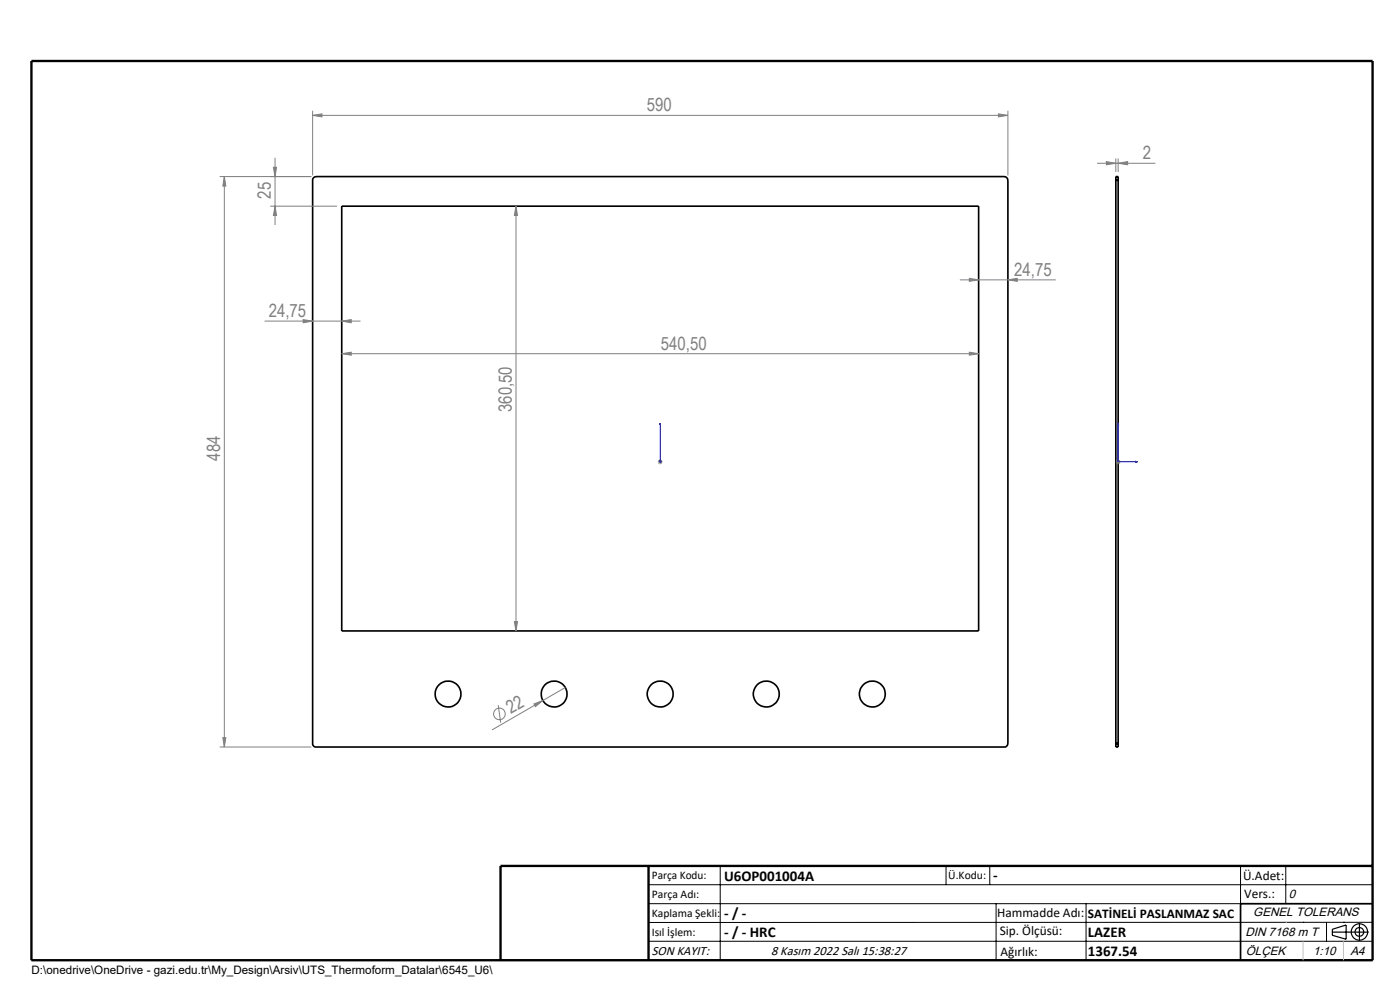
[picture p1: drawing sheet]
<svg xmlns="http://www.w3.org/2000/svg" width="297mm" height="210mm" viewBox="0 0 297 210" stroke-linecap="round" stroke-linejoin="round" font-family="sans-serif">
<g fill="none" stroke="#000" stroke-width=".35">
<path d="M66.6 37.6l.5-.1h145.9a.85 .85 0 0 1 .8 .7v119.5a.78 .78 0 0 1-.8 .8h-145.9a.72 .72 0 0 1-.8-.8v-119.6zM236.7 38.2v-.7h.5v.7M236.7 38.2h.5M236.7 38.2v119.5M237.2 38.2v119.5M72.5 43.7h135.1v90.1h-135.1zM236.7 157.7v.8h.5v-.8M236.7 157.7h.5M291.2 191.7h-28v12"/>
<circle cx="95.1" cy="147.2" r="2.73"/>
<circle cx="117.6" cy="147.2" r="2.74"/>
<circle cx="140.1" cy="147.2" r="2.74"/>
<circle cx="162.6" cy="147.2" r="2.74"/>
<circle cx="185.1" cy="147.2" r="2.74"/>
</g>
<g fill="none" stroke="#808080" stroke-width=".21">
<path d="M46.6 37.5h19.4M47.6 37.5l.3 2h-.6zM47.6 37.5v121M58 35.5h.7l-.4 2zM58.3 33.5v14.2M66.3 24.5l2-.3v.6zM66.3 23.5v13.7M66.3 24.5h147.5M211.8 24.2l2 .3-2 .3zM213.8 23.5v13.7M232.7 34.6h12.4M234.7 34.3l2 .3-2 .4z"/>
<path d="M236.7 33.6v2.9M237.2 34.6l2-.3v.7zM237.2 33.6v2.9M57.3 43.7h14.2M58.3 43.7l.4 2h-.7zM109.5 43.7l.3 2h-.7zM109.5 43.7v90.1M203.6 59.4h20.4M205.6 59l2 .4-2 .3zM213.8 59.4l2-.4v.7zM56.1 68.1h20.4M64.3 67.8l2 .3-2 .4z"/>
<path d="M72.5 68.1l2-.3v.7zM72.5 75l2-.3v.6zM72.5 75h135.1M205.6 74.7l2 .3-2 .3zM139.6 98h.9M139.7 97.6l.7 .7M140.1 97.5v1M140.4 97.6l-.7 .7M236.7 98h1M236.9 97.6l.7 .7M237.2 97.5v1M237.6 97.6l-.7 .7"/>
<path d="M109.1 131.9h.7l-.3 1.9zM46.6 158.5h19.4M47.3 156.5h.6l-.3 2zM105.7 149.6l.5 3.7M113.3 149.3l1.9-.7-1.6 1.3zM119.9 145.8l-15.5 9"/>
<circle cx="106" cy="151.4" r="1.24"/>
</g>
<g fill="none" stroke="#000" stroke-width=".25">
<path d="M282.6 197.7h7.8M282.6 197.1l3-.9v3l-3-.8zM288.4 195.8v3.8M106.2 203.7h185"/>
<circle cx="288.4" cy="197.7" r="1.74"/>
<circle cx="288.4" cy="197.7" r=".93"/>
</g>
<path d="M140.1 97.9v.2zM140.1 89.7v.5v-.5M140.1 98h.1M140.1 89.7v8.3M237.2 89.7l.1 .5h-.2zM237.2 89.7v8.3h4.1M240.9 97.9l.4 .1-.4 .1z" fill="none" stroke="#00f" stroke-width=".21"/>
<g fill="none" stroke="#000" stroke-width=".21">
<path d="M137.6 187.7h153.6M137.6 191.7h153.6M137.6 199.7h153.6M152.8 183.7v20M200.7 183.7v4M210 183.7v4M211.3 191.7v12M230.4 191.7v12M263.2 183.7v20M272.8 183.7v8M276.4 195.6h.1M281.4 195.6v4.1"/>
<path d="M285 195.6h.1M291.2 195.6l-153.6 .1"/>
</g>
<path d="M6.7 12.9h284.5v190.8h-284.5zM137.6 183.7v20M291.2 183.7h-185v20" fill="none" stroke="#000" stroke-width=".5"/>
<path d="M276.4 199.7v4M285 199.7v4" fill="none" stroke="#c0c0c0" stroke-width=".21"/>
<path d="M272.8 195.6h.1" fill="none" stroke="#c0c0c0" stroke-width=".25"/>
<g fill="#00f">
<path d="M140.1 97.9v.2zM140.1 89.7v.5z"/>
<path d="M240.9 97.9l.4 .1-.4 .1zM237.2 89.7l.1 .5h-.2z"/>
</g>
<g fill="#808080">
<path d="M113.3 149.3l1.9-.7-1.6 1.3z"/>
<path d="M72.5 68.1l2-.3v.7zM64.3 67.8l2 .3-2 .4zM237.2 34.6l2-.3v.7zM234.7 34.3l2 .3-2 .4z"/>
<path d="M72.5 75l2-.3v.6zM205.6 74.7l2 .3-2 .3z"/>
<path d="M66.3 24.5l2-.3v.6zM211.8 24.2l2 .3-2 .3zM205.6 59l2 .4-2 .3zM213.8 59.4l2-.4v.7z"/>
<path d="M58.3 43.7l.4 2h-.7zM58 35.5h.7l-.4 2z"/>
<path d="M47.6 37.5l.3 2h-.6zM47.3 156.5h.6l-.3 2zM109.5 43.7l.3 2h-.7zM109.1 131.9h.7l-.3 1.9z"/>
</g>
<g font-size="3.9" fill="#808080">
<text x="137.2" y="23.6">590</text>
<text x="242.5" y="33.7">2</text>
<text x="57.5" y="42.1" transform="rotate(-90 57.5 42.1)">25</text>
<text x="215.2" y="58.5">24,75</text>
<text x="57" y="67.2">24,75</text>
<text x="140.2" y="74.1">540,50</text>
<text x="108.6" y="87.4" transform="rotate(-90 108.6 87.4)">360,50</text>
<text x="46.7" y="97.7" transform="rotate(-90 46.7 97.7)">484</text>
<text x="108.4" y="151.6" transform="rotate(-30 108.4 151.6)">22</text>
</g>
<g font-size="3.2">
<text x="153.6" y="186.8">U6OP001004A</text>
<text x="210.7" y="186.6">-</text>
<text x="153.6" y="194.8">- / -</text>
<text x="153.6" y="198.8">- / - HRC</text>
<text x="230.8" y="198.7">LAZER</text>
<text x="230.8" y="202.8">1367.54</text>
</g>
<g font-size="2.8">
<text x="263.7" y="186.7">Ü.Adet:</text>
<text x="263.9" y="190.5">Vers.:</text>
<text x="211.5" y="194.5">Hammadde Adı:</text>
<text x="230.8" y="194.7">SATİNELİ PASLANMAZ SAC</text>
<text x="138.3" y="202.6">SON KAYIT:</text>
<text x="163.6" y="202.6">8 Kasım 2022 Salı 15:38:27</text>
<text x="212.1" y="198.4">Sip. Ölçüsü:</text>
<text x="212.2" y="202.7">Ağırlık:</text>
</g>
<g font-size="2.6">
<text x="273.4" y="190.4">0</text>
<text x="265.9" y="194.4">GENEL TOLERANS</text>
<text x="264.2" y="198.5">DIN 7168 m T</text>
<text x="264.3" y="202.6">ÖLÇEK</text>
<text x="278.5" y="202.6">1:10</text>
<text x="286.5" y="202.6">A4</text>
</g>
<g font-size="2.5">
<text x="138.3" y="186.4">Parça Kodu:</text>
<text x="138.3" y="190.5">Parça Adı:</text>
<text x="201.2" y="186.5">Ü.Kodu:</text>
<text x="138.3" y="194.5">Kaplama Şekli:</text>
<text x="138.3" y="198.6">Isıl İşlem:</text>
<text x="6.7" y="206.7">D:\onedrive\OneDrive - gazi.edu.tr\My_Design\Arsiv\UTS_Thermoform_Datalar\6545_U6\</text>
</g>
</svg>
